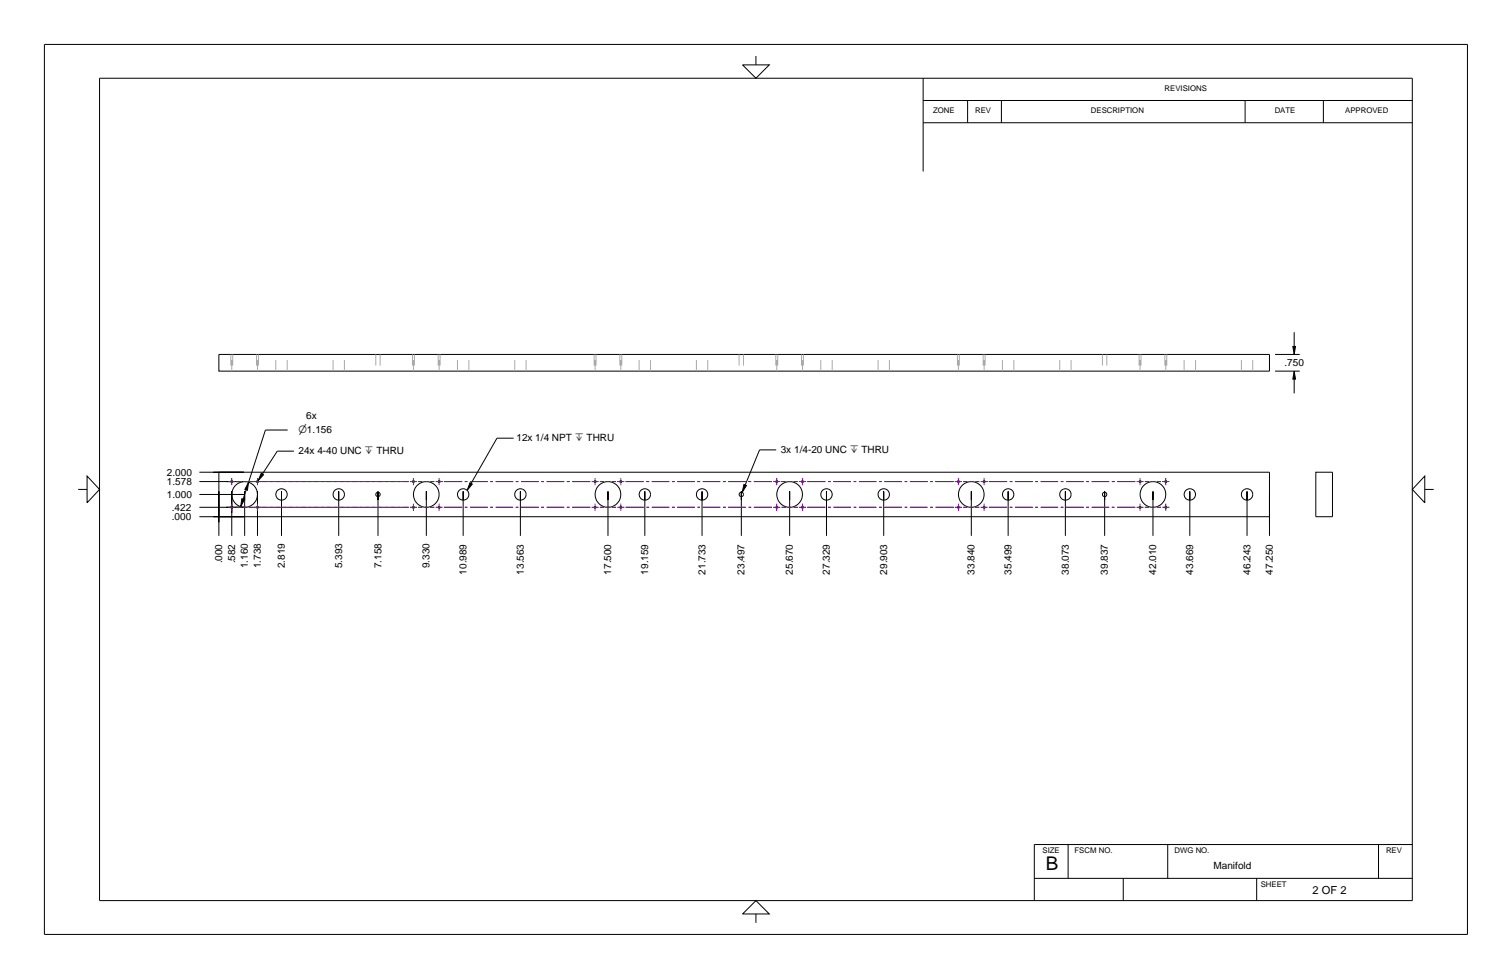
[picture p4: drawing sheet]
<svg xmlns="http://www.w3.org/2000/svg" width="432mm" height="279mm" viewBox="0 0 432 279" stroke-linecap="round" stroke-linejoin="round" font-family="sans-serif">
<g fill="none" stroke="#000" stroke-width=".29">
<path d="M12.7 12.7h406.4v254h-406.4zM212.1 18.5h7.6l-3.8 3.8zM215.9 16v2.5M28.4 22.3h374.9v234.7h-374.9zM263.6 28.7h139.7M263.6 35h139.7M263.6 22.3v26.6M276.3 28.7v6.3M286 28.7v6.3M355.6 28.7v6.3M377.9 28.7v6.3M369.2 98.9h.8l-.4 2.3z"/>
<path d="M369.6 94.8v4.1M62.5 101.2h300v4.7h-300zM364.1 101.2h7.1M364.1 105.9h7.1M369.6 105.9l.4 2.3h-.8zM369.6 108.2v4.1M22.3 139.7h2.6M24.9 135.9l3.5 3.8-3.5 3.8zM56.9 134.8h12.7h-8.7M56.9 137.4h12.7h-5M62.5 134.8h300v12.7h-300zM70.3 139.8l-.9 2.6"/>
<path d="M74.6 135.1l.6 .4-1.5 1.7zM82.1 122.7h-6.3l-4.8 14.9-1.1 2.1 .8 .2 .3-2.3M83.9 128.8h-4.7l-4.3 6.5M134.2 137.8l.7 .4-1.5 1.8zM146.7 125.1h-4.8l-7.4 12.9M212.4 138.3l.8 .3-1.3 1.9zM221.7 128.4h-4.8l-4.1 10M375.8 134.8h4.7v12.7h-4.7zM406.9 135.9v7.6l-3.6-3.8zM406.9 139.7h2.5M56.9 147.5h12.7h-8.7M56.9 144.8h12.7h-5"/>
<path d="M56.9 141.1h12.7h-1.3M62.5 149.1v-8.9v12.7M66.2 146.4v-6.2v12.7M69.1 142.3l.7 .3-1.1 2zM69.9 142.7v-2.5v12.7M73.5 146.4v-6.2v12.7M80.4 142.7v-2.5v12.7M96.7 142.7v-2.5v12.7M107.9 142.7v-2.5v12.7M121.8 142.7v-2.5v12.7M132.3 142.7v-2.5v12.7M148.6 142.7v-2.5v12.7"/>
<path d="M173.6 142.7v-2.5v12.7M184.1 142.7v-2.5v12.7M200.5 142.7v-2.5v12.7M211.7 142.7v-2.5v12.7M225.5 142.7v-2.5v12.7M236 142.7v-2.5v12.7M252.4 142.7v-2.5v12.7M277.4 142.7v-2.5v12.7M287.9 142.7v-2.5v12.7M304.2 142.7v-2.5v12.7M315.5 142.7v-2.5v12.7M329.3 142.7v-2.5v12.7"/>
<path d="M339.8 142.7v-2.5v12.7M356.1 142.7v-2.5v12.7M362.5 149.1v-8.9v12.7M215.9 257l3.8 3.8h-7.6zM295.4 250.7h107.9M305 241v9.7M320.8 250.7v6.3M333.5 241v9.7M358.9 250.7v6.3M393.7 241v9.7M403.3 241h-107.9v16M215.9 260.8v2.6"/>
<circle cx="66.2" cy="137.4" r=".27"/>
<circle cx="73.5" cy="137.4" r=".27"/>
<circle cx="118.1" cy="137.4" r=".27"/>
<circle cx="125.4" cy="137.4" r=".27"/>
<circle cx="170" cy="137.4" r=".27"/>
<circle cx="177.3" cy="137.4" r=".27"/>
<circle cx="221.8" cy="137.4" r=".27"/>
<circle cx="229.2" cy="137.4" r=".27"/>
<circle cx="273.7" cy="137.4" r=".27"/>
<circle cx="281.1" cy="137.4" r=".27"/>
<circle cx="325.6" cy="137.4" r=".27"/>
<circle cx="332.9" cy="137.4" r=".27"/>
<circle cx="66.2" cy="144.8" r=".27"/>
<circle cx="69.9" cy="141.1" r="3.7"/>
<circle cx="73.5" cy="144.8" r=".27"/>
<circle cx="80.4" cy="141.1" r="1.62"/>
<circle cx="96.7" cy="141.1" r="1.62"/>
<circle cx="107.9" cy="141.1" r=".62"/>
<circle cx="118.1" cy="144.8" r=".27"/>
<circle cx="121.7" cy="141.1" r="3.7"/>
<circle cx="125.4" cy="144.8" r=".27"/>
<circle cx="132.3" cy="141.1" r="1.62"/>
<circle cx="148.6" cy="141.1" r="1.62"/>
<circle cx="170" cy="144.8" r=".27"/>
<circle cx="173.6" cy="141.1" r="3.7"/>
<circle cx="177.3" cy="144.8" r=".27"/>
<circle cx="184.2" cy="141.1" r="1.63"/>
<circle cx="200.5" cy="141.1" r="1.62"/>
<circle cx="211.7" cy="141.1" r=".62"/>
<circle cx="221.8" cy="144.8" r=".27"/>
<circle cx="225.5" cy="141.1" r="3.7"/>
<circle cx="229.2" cy="144.8" r=".27"/>
<circle cx="236" cy="141.1" r="1.62"/>
<circle cx="252.4" cy="141.1" r="1.62"/>
<circle cx="273.7" cy="144.8" r=".27"/>
<circle cx="277.4" cy="141.1" r="3.7"/>
<circle cx="281.1" cy="144.8" r=".27"/>
<circle cx="287.9" cy="141.1" r="1.62"/>
<circle cx="304.3" cy="141.1" r="1.62"/>
<circle cx="315.5" cy="141.1" r=".62"/>
<circle cx="325.6" cy="144.8" r=".27"/>
<circle cx="329.3" cy="141.1" r="3.7"/>
<circle cx="332.9" cy="144.8" r=".27"/>
<circle cx="339.8" cy="141.1" r="1.62"/>
<circle cx="356.1" cy="141.1" r="1.62"/>
</g>
<g fill="#000">
<path d="M369.2 98.9h.8l-.4 2.3z" fill-rule="evenodd"/>
<path d="M369.6 105.9l.4 2.3h-.8z" fill-rule="evenodd"/>
<path d="M71 137.7l-.3 2.2-.8-.2z" fill-rule="evenodd"/>
<path d="M74.6 135.1l-.9 2.1 1.5-1.7z" fill-rule="evenodd"/>
<path d="M134.2 137.8l-.7 2.1 1.4-1.7z" fill-rule="evenodd"/>
<path d="M212.4 138.3l.8 .3-1.2 1.9z" fill-rule="evenodd"/>
<path d="M69.1 142.3l.7 .3-1.1 2z" fill-rule="evenodd"/>
</g>
<g fill="none" stroke="#801196" stroke-width=".29">
<path d="M65.2 137.4h2M66.2 136.4v2.1M67.5 137.4h1.6M69.5 137.4h1.2M71 137.4h45.7M73.5 136.4v2.1M117 137.4h2.1M118.1 136.4v2.1M119.4 137.4h1.2M121.4 137.4h.7M122.9 137.4h1.2M124.4 137.4h2"/>
<path d="M125.4 136.4v2.1M126.8 137.4h5.2M132.7 137.4h.8M134.3 137.4h5M140 137.4h.8M141.5 137.4h5M147.3 137.4h.8M148.8 137.4h5M154.6 137.4h.7M156.1 137.4h5M161.9 137.4h.7M163.4 137.4h5.2"/>
<path d="M168.9 137.4h2.1M169.9 136.4v2.1M171.3 137.4h1.2M173.2 137.4h.8M174.8 137.4h1.1M176.3 137.4h2M177.3 136.4v2.1M178.6 137.4h5.3M184.6 137.4h.8M186.1 137.4h5M191.9 137.4h.8M193.4 137.4h5"/>
<path d="M199.2 137.4h.7M200.7 137.4h5M206.5 137.4h.7M208 137.4h5M213.8 137.4h.7M215.3 137.4h5.2M220.8 137.4h2.1M221.8 136.4v2.1M223.2 137.4h1.2M225.1 137.4h.8M226.7 137.4h1.1M228.1 137.4h2.1"/>
<path d="M229.2 136.4v2.1M230.5 137.4h5.2M236.5 137.4h.8M238 137.4h5M243.8 137.4h.7M245.3 137.4h5M251.1 137.4h.7M252.6 137.4h5M258.3 137.4h.8M259.9 137.4h5M265.6 137.4h.8M267.2 137.4h5.2"/>
<path d="M272.7 137.4h2M273.7 136.4v2.1M275.1 137.4h1.1M277 137.4h.8M278.5 137.4h1.2M280 137.4h2.1M281.1 136.4v2.1M282.4 137.4h5.2M288.4 137.4h.7M289.9 137.4h5M295.7 137.4h.7M297.2 137.4h5"/>
<path d="M302.9 137.4h.8M304.5 137.4h5M310.2 137.4h.8M311.7 137.4h5.1M317.5 137.4h.8M319 137.4h5.2M324.5 137.4h2.1M325.6 136.4v2.1M326.9 137.4h1.2M328.9 137.4h.7M330.4 137.4h1.2M331.9 137.4h2.1"/>
<path d="M332.9 136.4v2.1M65.2 144.8h2M66.2 143.7v2.1M67.5 144.8h1.6M69.5 144.8h1.2M71 144.8h45.7M73.5 143.7v2.1M117 144.8h2.1M118.1 143.7v2.1M119.4 144.8h1.2M121.4 144.8h.7M122.9 144.8h1.2"/>
<path d="M124.4 144.8h2M125.4 143.7v2.1M126.8 144.8h5.2M132.7 144.8h.8M134.3 144.8h5M140 144.8h.8M141.5 144.8h5M147.3 144.8h.8M148.8 144.8h5M154.6 144.8h.7M156.1 144.8h5M161.9 144.8h.7"/>
<path d="M163.4 144.8h5.2M168.9 144.8h2.1M169.9 143.7v2.1M171.3 144.8h1.2M173.2 144.8h.8M174.8 144.8h1.1M176.3 144.8h2M177.3 143.7v2.1M178.6 144.8h5.3M184.6 144.8h.8M186.1 144.8h5M191.9 144.8h.8"/>
<path d="M193.4 144.8h5M199.2 144.8h.7M200.7 144.8h5M206.5 144.8h.7M208 144.8h5M213.8 144.8h.7M215.3 144.8h5.2M220.8 144.8h2.1M221.8 143.7v2.1M223.2 144.8h1.2M225.1 144.8h.8M226.7 144.8h1.1"/>
<path d="M228.1 144.8h2.1M229.2 143.7v2.1M230.5 144.8h5.2M236.5 144.8h.8M238 144.8h5M243.8 144.8h.7M245.3 144.8h5M251.1 144.8h.7M252.6 144.8h5M258.3 144.8h.8M259.9 144.8h5M265.6 144.8h.8"/>
<path d="M267.2 144.8h5.2M272.7 144.8h2M273.7 143.7v2.1M275.1 144.8h1.1M277 144.8h.8M278.5 144.8h1.2M280 144.8h2.1M281.1 143.7v2.1M282.4 144.8h5.2M288.4 144.8h.7M289.9 144.8h5M295.7 144.8h.7"/>
<path d="M297.2 144.8h5M302.9 144.8h.8M304.5 144.8h5M310.2 144.8h.8M311.7 144.8h5.1M317.5 144.8h.8M319 144.8h5.2M324.5 144.8h2.1M325.6 143.7v2.1M326.9 144.8h1.2M328.9 144.8h.7M330.4 144.8h1.2"/>
<path d="M331.9 144.8h2.1M332.9 143.7v2.1"/>
</g>
<g fill="none" stroke="#aaa" stroke-width=".29" stroke-dasharray="3.2 1.6" stroke-linecap="butt">
<path d="M65.9 101.2v4.7M66.2 105.9v-4.7M66.5 101.2v4.7M73.3 101.2v4.7M73.5 105.9v-4.7M73.8 101.2v4.7M78.8 105.9v-4.7M82 105.9v-4.7M95.1 105.9v-4.7M98.4 105.9v-4.7M107.3 101.2v4.7M108.6 101.2v4.7"/>
<path d="M117.8 101.2v4.7M118.1 105.9v-4.7M118.3 101.2v4.7M125.1 101.2v4.7M125.4 105.9v-4.7M125.7 101.2v4.7M130.6 105.9v-4.7M133.9 105.9v-4.7M147 105.9v-4.7M150.2 105.9v-4.7M169.7 101.2v4.7M169.9 105.9v-4.7"/>
<path d="M170.2 101.2v4.7M177 101.2v4.7M177.3 105.9v-4.7M177.6 101.2v4.7M182.5 105.9v-4.7M185.8 105.9v-4.7M198.9 105.9v-4.7M202.1 105.9v-4.7M211.1 101.2v4.7M212.3 101.2v4.7M221.6 101.2v4.7M221.8 105.9v-4.7"/>
<path d="M222.1 101.2v4.7M228.9 101.2v4.7M229.2 105.9v-4.7M229.4 101.2v4.7M234.4 105.9v-4.7M237.7 105.9v-4.7M250.8 105.9v-4.7M254 105.9v-4.7M273.4 101.2v4.7M273.7 105.9v-4.7M274 101.2v4.7M280.8 101.2v4.7"/>
<path d="M281.1 105.9v-4.7M281.3 101.2v4.7M286.3 105.9v-4.7M289.5 105.9v-4.7M302.6 105.9v-4.7M305.9 105.9v-4.7M314.8 101.2v4.7M316.1 101.2v4.7M325.3 101.2v4.7M325.6 105.9v-4.7M325.9 101.2v4.7M332.7 101.2v4.7"/>
<path d="M332.9 105.9v-4.7M333.2 101.2v4.7M338.2 105.9v-4.7M341.4 105.9v-4.7M354.5 105.9v-4.7M357.8 105.9v-4.7"/>
</g>
<text font-size="5.4" x="298.7" y="248.4">B</text>
<text font-size="3.2" x="374.8" y="255.1">2 OF 2</text>
<g font-size="2.9">
<text x="366.8" y="104.5">.750</text>
<text x="87.5" y="119.6">6x</text>
<text x="85.2" y="123.6">n1.156</text>
<text x="147.5" y="125.9">12x 1/4 NPT x THRU</text>
<text x="85.2" y="129.6">24x 4-40 UNC x THRU</text>
<text x="223" y="129.3">3x 1/4-20 UNC x THRU</text>
<text x="47.7" y="135.7">2.000</text>
<text x="47.7" y="142.1">1.000</text>
<text x="47.7" y="138.4">1.578</text>
<text x="49.1" y="148.4">.000</text>
<text x="49.1" y="145.7">.422</text>
<text x="63.5" y="160.8" transform="rotate(-90 63.5 160.8)">.000</text>
<text x="67.1" y="160.8" transform="rotate(-90 67.1 160.8)">.582</text>
<text x="70.8" y="162.2" transform="rotate(-90 70.8 162.2)">1.160</text>
<text x="74.5" y="162.2" transform="rotate(-90 74.5 162.2)">1.738</text>
<text x="81.3" y="162.2" transform="rotate(-90 81.3 162.2)">2.819</text>
<text x="97.7" y="162.2" transform="rotate(-90 97.7 162.2)">5.393</text>
<text x="108.9" y="162.2" transform="rotate(-90 108.9 162.2)">7.158</text>
<text x="122.7" y="162.2" transform="rotate(-90 122.7 162.2)">9.330</text>
<text x="133.2" y="164" transform="rotate(-90 133.2 164)">10.989</text>
<text x="149.6" y="164" transform="rotate(-90 149.6 164)">13.563</text>
<text x="174.6" y="164" transform="rotate(-90 174.6 164)">17.500</text>
<text x="185.1" y="164" transform="rotate(-90 185.1 164)">19.159</text>
<text x="201.4" y="164" transform="rotate(-90 201.4 164)">21.733</text>
<text x="212.7" y="164" transform="rotate(-90 212.7 164)">23.497</text>
<text x="226.5" y="164" transform="rotate(-90 226.5 164)">25.670</text>
<text x="237" y="164" transform="rotate(-90 237 164)">27.329</text>
<text x="253.3" y="164" transform="rotate(-90 253.3 164)">29.903</text>
<text x="278.3" y="164" transform="rotate(-90 278.3 164)">33.840</text>
<text x="288.9" y="164" transform="rotate(-90 288.9 164)">35.499</text>
<text x="305.2" y="164" transform="rotate(-90 305.2 164)">38.073</text>
<text x="316.4" y="164" transform="rotate(-90 316.4 164)">39.837</text>
<text x="330.2" y="164" transform="rotate(-90 330.2 164)">42.010</text>
<text x="340.7" y="164" transform="rotate(-90 340.7 164)">43.669</text>
<text x="357.1" y="164" transform="rotate(-90 357.1 164)">46.243</text>
<text x="363.5" y="164" transform="rotate(-90 363.5 164)">47.250</text>
</g>
<text font-size="2.8" x="346.6" y="248.1">Manifold</text>
<g font-size="2.2">
<text x="332.6" y="26">REVISIONS</text>
<text x="266.5" y="32.2">ZONE</text>
<text x="278.5" y="32.2">REV</text>
<text x="311.6" y="32.2">DESCRIPTION</text>
<text x="364" y="32.2">DATE</text>
<text x="384.2" y="32.2">APPROVED</text>
<text x="297.7" y="243.4">SIZE</text>
<text x="306.9" y="243.4">FSCM NO.</text>
<text x="335.4" y="243.4">DWG NO.</text>
<text x="395.8" y="243.4">REV</text>
<text x="360" y="253.2">SHEET</text>
</g>
</svg>
